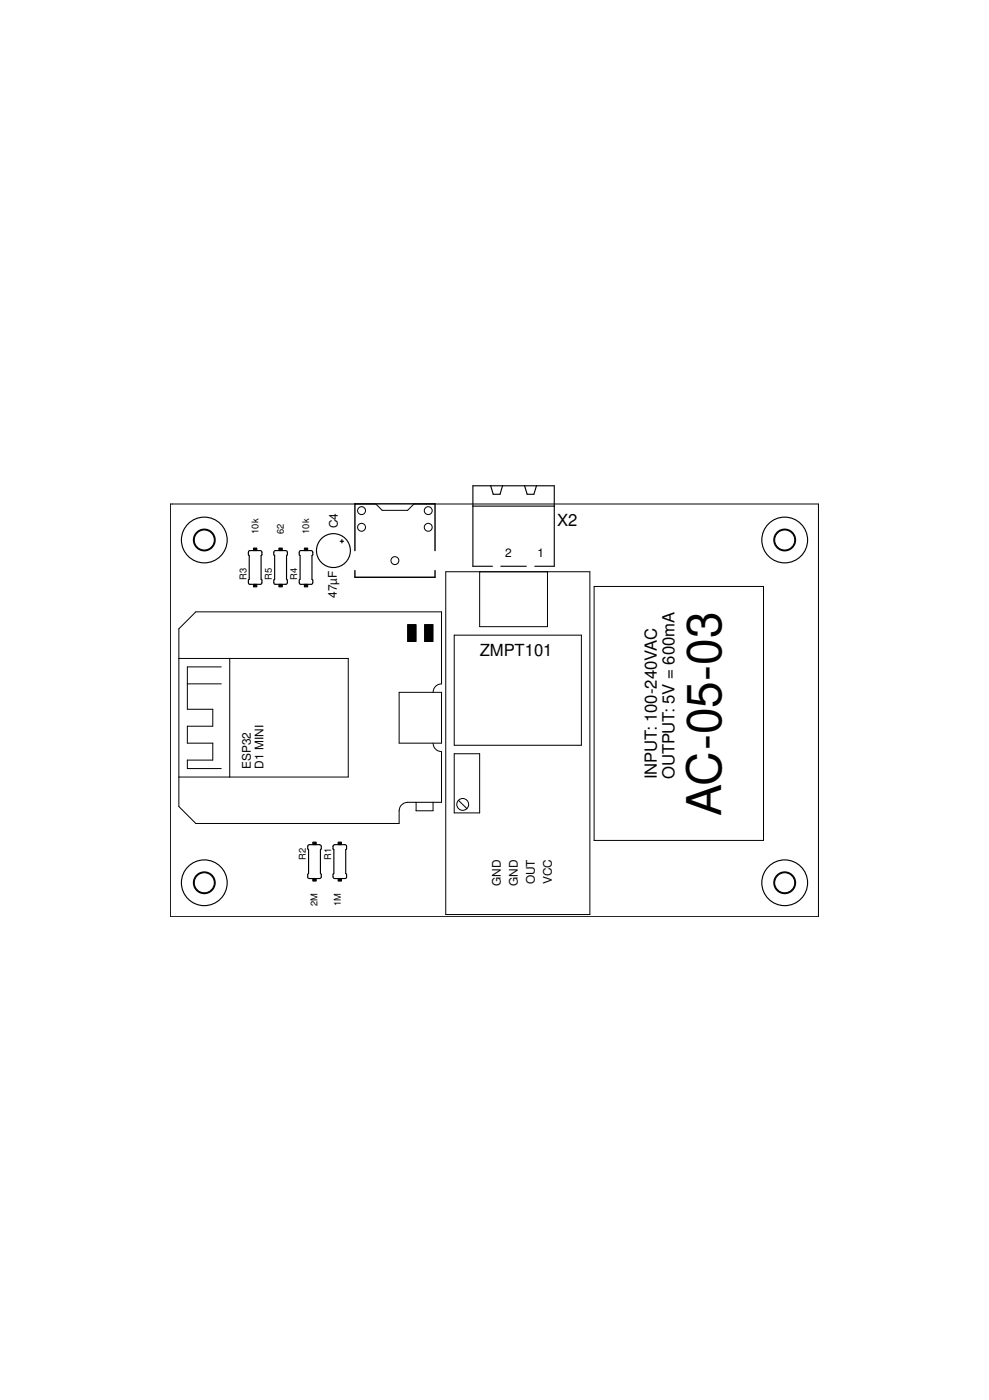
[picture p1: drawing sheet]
<svg xmlns="http://www.w3.org/2000/svg" width="148mm" height="210mm" viewBox="0 0 148 210" stroke-linecap="round" stroke-linejoin="round" font-family="sans-serif">
<g fill="none" stroke="#000" stroke-width=".15">
<path d="M25.5 75.6h30.8l1 .9h3.8l.9-.9h60.6v61.8h-97.1zM26.8 98.7h25.4v17.8h-25.4M33.1 100h-5v6.3h3.8v2.6h-3.8v2.5h3.8v2.6h-3.8v1.2h5M34.4 98.7v17.8M66.8 85.7h21.6v51.4h-21.6zM68.1 95.2h19v16.5h-19zM71.9 85.7v8.3h10.1v-8.3M89 87.9h25.4v38.1h-25.4zM28.1 102.5h5M59.8 103.8h6.3v7.6h-6.3zM64.9 103.8a1.28 1.28 0 0 1 1.2-1.3v-10.8h-36.8l-2.5 2.6v26.6l2.5 2.6h30.5v-1.9a1.28 1.28 0 0 1 1.3-1.3h5v-7.6a1.28 1.28 0 0 1-1.2-1.3M68.1 113h3.8v8.9h-3.8z"/>
<path d="M68.7 120l1.3 1.2M62.3 120.3v1.3h2.6v-1.3"/>
<circle cx="54.2" cy="79.1" r=".59"/>
<circle cx="54.2" cy="76.6" r=".59"/>
<circle cx="64.2" cy="79.1" r=".59"/>
<circle cx="64.2" cy="76.6" r=".59"/>
<circle cx="30.6" cy="81" r="1.5"/>
<circle cx="59.2" cy="84.1" r=".59"/>
<circle cx="117.6" cy="81" r="1.5"/>
<circle cx="30.6" cy="132.4" r="1.5"/>
<circle cx="69.3" cy="120.6" r=".89"/>
<circle cx="117.6" cy="132.4" r="1.5"/>
</g>
<path d="M38 82.2h.5v.3h-.5zM38 87.6h.5v.4h-.5zM41.8 87.6h.5v.4h-.5zM41.8 82.2h.5v.3h-.5zM45.6 87.6h.5v.4h-.5zM45.6 82.2h.5v.3h-.5zM61.1 93.6h1.2v2.6h-1.2zM63.6 93.6h1.3v2.6h-1.3zM46.9 126.3h.5v.3h-.5zM46.9 131.7h.5v.4h-.5zM50.7 131.7h.5v.4h-.5zM50.7 126.3h.5v.3h-.5z" fill="#000" stroke="#000" stroke-width=".15"/>
<g fill="none" stroke="#000" stroke-width=".17">
<path d="M70.8 75.9h12.2M73.5 72.8l.4 1.3h1l.4-1.3M78.6 72.8l.4 1.3h1l.4-1.3M37.3 82.6l1.7-.1 .2 .2v.5l-.1 .1v3.5l.1 .2v.4l-.1 .2h-1.7l-.2-.1v-.5l.1-.2zM41.1 82.6l1.7-.1 .2 .2 .1 .5-.2 .1v3.5l.2 .2v.4l-.2 .2h-1.7l-.2-.1v-.5l.1-.2zM44.9 82.6l1.7-.1 .2 .2 .1 .5-.2 .1v3.5l.2 .2v.4l-.2 .2h-1.7l-.1-.1-.1-.5 .2-.2zM51 81.2h.5M51.2 80.9v.5M73.8 84.9h-3v-12.1h12.2v12.1h-2.9M75 84.9h3.8M46.2 126.7l.2-.1h1.5l.2 .2v.5l-.1 .1v3.6l.1 .1v.4l-.1 .2h-1.6l-.3-.1v-.5l.1-.1zM50 126.7l.1-.1h1.6l.2 .2v.5l-.1 .1v3.6l.1 .1v.5l-.1 .1h-1.7l-.2-.1v-.5l.1-.1v-3.6l-.1-.1z"/>
<circle cx="30.6" cy="81" r="3.4"/>
<circle cx="50" cy="82.6" r="2.54"/>
<circle cx="117.6" cy="81" r="3.4"/>
<circle cx="30.6" cy="132.4" r="3.4"/>
<circle cx="117.6" cy="132.4" r="3.4"/>
</g>
<g fill="none" stroke="#000" stroke-width=".21">
<path d="M53.2 85.6v1h12v-1M53.2 82.5v-7h12v7"/>
<circle cx="30.6" cy="81" r="1.61"/>
<circle cx="117.6" cy="81" r="1.61"/>
<circle cx="30.6" cy="132.4" r="1.61"/>
<circle cx="117.6" cy="132.4" r="1.61"/>
</g>
<text font-size="7.2" x="108" y="122.3" transform="rotate(-90 108 122.3)">AC-05-03</text>
<g font-size="2.5">
<text x="83.5" y="78.9">X2</text>
<text x="71.9" y="98.4">ZMPT101</text>
<text x="98.4" y="116.8" transform="rotate(-90 98.4 116.8)">INPUT: 100-240VAC</text>
<text x="101.1" y="116.8" transform="rotate(-90 101.1 116.8)">OUTPUT: 5V = 600mA</text>
</g>
<g font-size="1.8">
<text x="50.6" y="79.2" transform="rotate(-90 50.6 79.2)">C4</text>
<text x="75.7" y="83.5">2</text>
<text x="80.5" y="83.5">1</text>
<text x="50.5" y="89.6" transform="rotate(-90 50.5 89.6)">47µF</text>
<text x="37.6" y="115.2" transform="rotate(-90 37.6 115.2)">ESP32</text>
<text x="39.5" y="115.2" transform="rotate(-90 39.5 115.2)">D1 MINI</text>
<text x="75" y="132.8" transform="rotate(-90 75 132.8)">GND</text>
<text x="77.6" y="132.8" transform="rotate(-90 77.6 132.8)">GND</text>
<text x="80.1" y="132.6" transform="rotate(-90 80.1 132.6)">OUT</text>
<text x="82.7" y="132.5" transform="rotate(-90 82.7 132.5)">VCC</text>
</g>
<g font-size="1.4">
<text x="38.7" y="80" transform="rotate(-90 38.7 80)">10k</text>
<text x="42.5" y="80" transform="rotate(-90 42.5 80)">62</text>
<text x="46.3" y="80" transform="rotate(-90 46.3 80)">10k</text>
<text x="36.9" y="87" transform="rotate(-90 36.9 87)">R3</text>
<text x="40.7" y="87" transform="rotate(-90 40.7 87)">R5</text>
<text x="44.5" y="87" transform="rotate(-90 44.5 87)">R4</text>
<text x="45.8" y="128.9" transform="rotate(-90 45.8 128.9)">R2</text>
<text x="49.6" y="128.9" transform="rotate(-90 49.6 128.9)">R1</text>
<text x="47.6" y="135.9" transform="rotate(-90 47.6 135.9)">2M</text>
<text x="51.1" y="135.9" transform="rotate(-90 51.1 135.9)">1M</text>
</g>
</svg>
